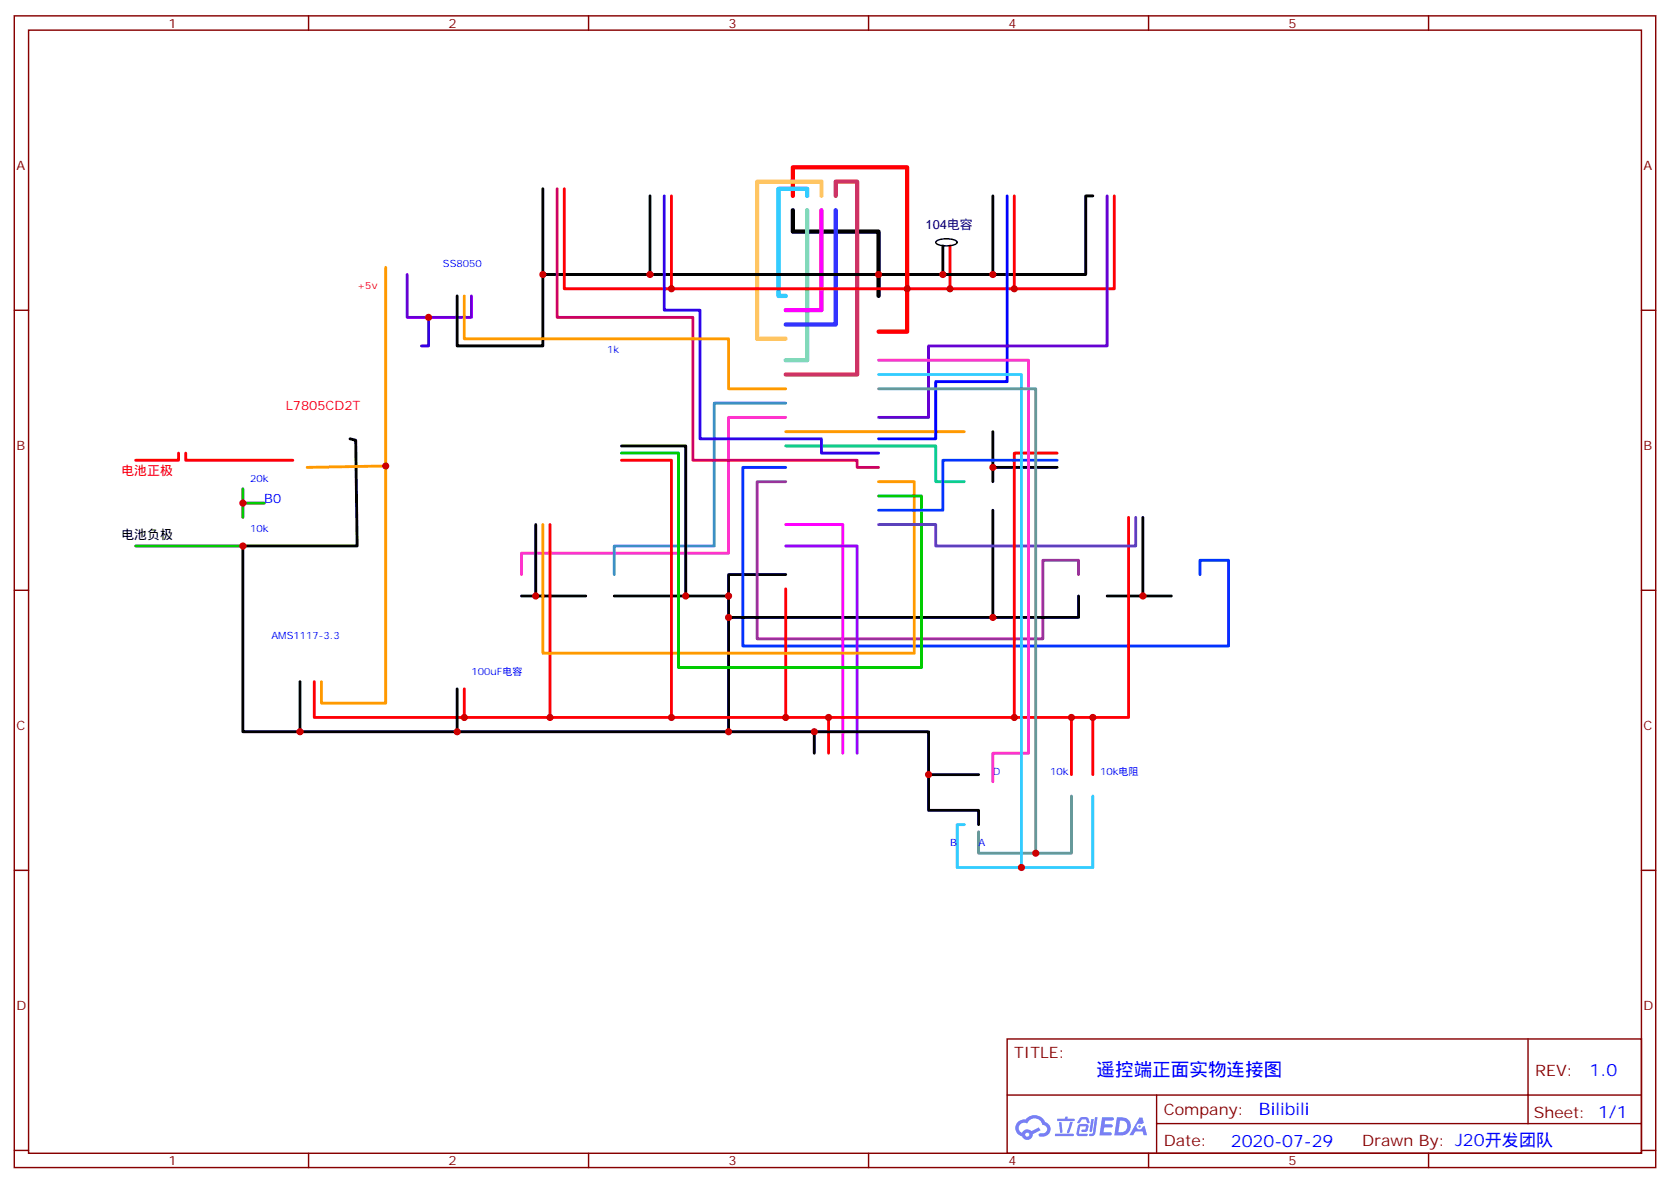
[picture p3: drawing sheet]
<svg xmlns="http://www.w3.org/2000/svg" width="412mm" height="292mm" viewBox="0 0 412 292" stroke-linecap="round" stroke-linejoin="round" font-family="sans-serif">
<g fill="none" stroke="#870000" stroke-width=".35">
<path d="M3.5 3.9h405.4v284.4h-405.4zM7.1 7.4h398.2v277.3h-398.2zM76.2 3.9v3.5M145.3 3.9v3.5M214.5 3.9v3.5M283.6 3.9v3.5M352.8 3.9v3.5M3.5 76.6h3.6M405.3 76.6h3.6M3.5 145.7h3.6M405.3 145.7h3.6M3.5 214.9h3.6"/>
<path d="M405.3 214.9h3.6M248.7 256.5h156.6v28.2h-156.6zM377.3 256.5v20.9M248.7 270.4h156.5M285.6 277.4h119.6M285.6 270.4v14.1M3.5 284h3.6M76.2 284.7v3.6M145.3 284.7v3.6M214.5 284.7v3.6M283.6 284.7v3.6M352.8 284.7v3.6"/>
<path d="M405.3 284h3.6"/>
</g>
<g fill="#5487ff">
<path d="M272.1 275.8h2.3a.47 .47 0 0 1 .5 .1 .47 .47 0 0 1 .1 .5l-.3 .2h-1.8l-.1 1h1.8a.39 .39 0 0 1 .2 .5 .39 .39 0 0 1-.4 .3h-1.7l-.2 1.1h1.4a.46 .46 0 0 1 .5 .1 .46 .46 0 0 1 .1 .5l-.4 .2h-2.6z"/>
<path d="M281.4 275.9h.7l.4 1.3-.7 .3a.74 .74 0 0 0-1.1 .3 .74 .74 0 0 0 .5 1.1 .74 .74 0 0 0 .9-.7l.5-.3 .7 2.4h-.9l-.2-1h-1.9l-.5 1h-.9z"/>
<path d="M269.5 276.3h.6l-.4 2.9a.31 .31 0 0 1-.3 .3 .31 .31 0 0 1-.3-.3z"/>
<path d="M270.4 275.8h.6l-.5 4a.89 .89 0 0 1-.7 .7 .89 .89 0 0 1-.9-.3l.2-.3h.6l.2-.2z"/>
<path d="M266.8 276l.6-.2 1.2 .1 .5 1.3-.6 .1-.4-.9-1 .1a.95 .95 0 0 1-1 .8l-.1-.2z"/>
<path d="M266.4 277.7l.5-.2h1.3a.89 .89 0 0 1 .4 1.5l-.3 .4-1 .1a.29 .29 0 0 1-.3-.4 .29 .29 0 0 1 .3-.2h.7l.2-.8h-1.4l-.4 1.8h1.9a.29 .29 0 0 1 .3 .3 .29 .29 0 0 1-.3 .3h-2l-.4-.3-.1-.5 .3-1.6z"/>
<path d="M260.5 279.9h4.4a.3 .3 0 0 1 .3 .3 .3 .3 0 0 1-.3 .3h-4.3z"/>
<path d="M264.3 277h.6l-.5 1.6a1.02 1.02 0 0 1-.7 1.2l-.2-.3z"/>
<path d="M261.5 277h.6l.3 2.4-.3 .3-.3-.2z"/>
<path d="M261.1 276.2h1.9l.2-.5h.5l-.1 .5h1.5a.29 .29 0 0 1 .3 .3 .29 .29 0 0 1-.3 .3h-3.9z"/>
<path d="M275.8 275.9l-.6 4.4h1.4a2.27 2.27 0 0 0 2.7-2.3 2.27 2.27 0 0 0-2.7-2.1zM276.6 276.6a1.5 1.5 0 0 1 1.8 1.6 1.5 1.5 0 0 1-1.9 1.3h-.3z"/>
<path d="M251.4 277a2.09 2.09 0 0 0 1 3.5 1.37 1.37 0 0 0 1.5 .9 1.37 1.37 0 0 0 1.1-1.4l2-1-.5-.7-1.8 1a1.4 1.4 0 0 0-2.3 .4 1.32 1.32 0 0 1-.6-1.9 1.32 1.32 0 0 1 1.9-.4 2.02 2.02 0 0 1 2-1.3 2.02 2.02 0 0 1 1.8 1.7 1.09 1.09 0 0 1 1.1 1.3 1.09 1.09 0 0 1-1.6 .7 .41 .41 0 0 0-.5 .3 .41 .41 0 0 0 .4 .5 1.89 1.89 0 0 0 2.4-1.2 1.89 1.89 0 0 0-1.2-2.4 2.84 2.84 0 0 0-4.8-.6l-1.2 .1zM253.2 280.1a.52 .52 0 0 1 1 0 .52 .52 0 0 1-1 0z"/>
<circle cx="281.4" cy="278.1" r=".28"/>
</g>
<g fill="none" stroke="#f00" stroke-width=".71">
<path d="M139.3 46.6v24.7h95.3v-10.6M165.8 48.4v22.9M250.5 48.4v22.9M275.2 48.4v22.9h-40.6M44.1 111.9v1.7h-10.6M45.9 111.9v1.7h26.4M153.5 113.6h12.3v63.5M261.1 111.9h-10.6v65.2M135.8 129.5v47.6h58.2M278.7 127.7v49.4h-74.1M194 145.4v31.7h10.6v8.8M77.6 168.3v8.8h58.2"/>
<path d="M114.7 170.1v7M264.6 177.1v14.1M269.9 177.1v14.1"/>
</g>
<g fill="none" stroke="#000" stroke-width=".71">
<path d="M134.1 46.6v21.2h98.7v-7.1M160.5 48.4v19.4M245.2 48.4v19.4M269.9 48.4h-1.8v19.4h-35.3M134.1 67.8v17.6h-21.2v-12.3M86.4 108.3l1.4 .4 .4 26.1h-28.2v45.9h14.1M153.5 110.1h15.8v37M245.2 115.4h15.9M245.2 106.6v12.3M132.3 129.5v17.6M245.2 126v26.4M282.2 127.7v19.4"/>
<path d="M128.8 147.1h15.8M179.9 147.1v5.3h86.4v-5.3M179.9 152.4v28.3h21.2v5.2M194 141.9h-14.1v5.2h-28.2M273.4 147.1h15.9M74.1 168.3v12.4h105.8M112.9 170.1v10.6M201.1 180.7h28.2v19.4h12.4v3.5M229.3 191.2h12.4"/>
</g>
<path d="M231.2 59.6a5.3 5.3 0 0 1 5.1 0l.1 .2a2.71 2.71 0 0 1-2.7 .9l-1.3-.1a1.02 1.02 0 0 1-1.2-1z" fill="none" stroke="#000" stroke-width=".35"/>
<path d="M195.8 51.9v5.3h21.2v15.9" fill="none" stroke="#000" stroke-width="1.1"/>
<path d="M195.8 48.4v-7.1h28.2v40.6h-7" fill="none" stroke="#f00" stroke-width="1.1"/>
<path d="M199.3 51.9v37h-5.3" fill="none" stroke="#6c9" stroke-width="1.1"/>
<path d="M202.8 51.9v24.7h-8.8" fill="none" stroke="#f0f" stroke-width="1.1"/>
<path d="M206.4 51.9v28.2h-12.4" fill="none" stroke="#33f" stroke-width="1.1"/>
<path d="M202.8 48.4v-3.6h-15.8v38.8h7" fill="none" stroke="#fc6" stroke-width="1.1"/>
<path d="M199.3 48.4v-1.8h-7v26.5h1.7" fill="none" stroke="#0cf" stroke-width="1.1"/>
<path d="M206.4 48.4v-3.6h5.3v47.7h-17.7" fill="none" stroke="#c36" stroke-width="1.1"/>
<path d="M217 88.9h37v97h-8.8v7.1M194 103h-14.1v33.6h-51.1v5.3" fill="none" stroke="#f3c" stroke-width=".71"/>
<path d="M194 99.5h-17.6v35.3h-24.7v7.1" fill="none" stroke="#39c" stroke-width=".71"/>
<path d="M194 118.9h-7v38.8h70.5v-19.4h8.8v3.6" fill="none" stroke="#939" stroke-width=".71"/>
<path d="M194 115.4h-10.6v44.1h120v-21.2h-7.1v3.6" fill="none" stroke="#03f" stroke-width=".71"/>
<path d="M194 106.6h44.1" fill="none" stroke="#f60" stroke-width=".71"/>
<path d="M194 110.1h37.1v8.8h7" fill="none" stroke="#0c9" stroke-width=".71"/>
<path d="M194 129.5h14.1v56.4" fill="none" stroke="#f0f" stroke-width=".71"/>
<path d="M194 134.8h17.7v51.1" fill="none" stroke="#90f" stroke-width=".71"/>
<path d="M95.2 66v107.6h-15.8v-5.3M114.7 73.1v10.5h65.2v12.4h14.1M95.2 115l-19.4 .4M217 118.9h8.8v42.4h-91.7v-31.8" fill="none" stroke="#f90" stroke-width=".71"/>
<path d="M153.5 111.9h14.1v52.9h59.9v-42.4h-10.5" fill="none" stroke="#0c0" stroke-width=".71"/>
<path d="M280.5 127.7v7.1h-49.4v-5.3h-14.1" fill="none" stroke="#63c" stroke-width=".71"/>
<path d="M261.1 113.6h-28.3v12.4h-15.8" fill="none" stroke="#06f" stroke-width=".71"/>
<path d="M137.6 46.6v31.8h33.5v35.2h40.6v1.8h5.3" fill="none" stroke="#c06" stroke-width=".71"/>
<path d="M164 48.4v28.2h8.9v31.7h29.9v3.6h14.2" fill="none" stroke="#30f" stroke-width=".71"/>
<path d="M248.7 48.4v45.8h-17.6v14.1h-14.1" fill="none" stroke="#00f" stroke-width=".71"/>
<path d="M273.4 48.4v37h-44.1v17.6h-12.3" fill="none" stroke="#60c" stroke-width=".71"/>
<path d="M217 92.5h35.2v121.7M269.9 196.5v17.7h-33.5v-10.6h1.7" fill="none" stroke="#3cf" stroke-width=".71"/>
<path d="M217 96h38.8v114.6M264.6 196.5v14.1h-22.9v-5.2" fill="none" stroke="#699" stroke-width=".71"/>
<path d="M100.5 67.8v10.6h15.9v-5.3" fill="none" stroke="#60f" stroke-width=".71"/>
<path d="M33.5 134.8h26.5M60 120.7v7M60 124.2h5.3" fill="none" stroke="#008700" stroke-width=".71"/>
<path d="M105.8 78.4v7h-1.7" fill="none" stroke="#30c" stroke-width=".71"/>
<g fill="#c00">
<circle cx="105.8" cy="78.4" r=".88"/>
<circle cx="95.3" cy="115" r=".88"/>
<circle cx="60" cy="134.8" r=".88"/>
<circle cx="112.9" cy="180.7" r=".88"/>
<circle cx="134.1" cy="67.8" r=".88"/>
<circle cx="179.9" cy="180.7" r=".88"/>
<circle cx="264.6" cy="177.1" r=".88"/>
<circle cx="269.9" cy="177.1" r=".88"/>
<circle cx="250.5" cy="71.3" r=".88"/>
<circle cx="165.8" cy="71.3" r=".88"/>
<circle cx="234.6" cy="71.3" r=".88"/>
<circle cx="232.8" cy="67.8" r=".88"/>
<circle cx="250.5" cy="177.1" r=".88"/>
<circle cx="204.6" cy="177.1" r=".88"/>
<circle cx="165.8" cy="177.1" r=".88"/>
<circle cx="194" cy="177.1" r=".88"/>
<circle cx="245.2" cy="152.4" r=".88"/>
<circle cx="217" cy="67.8" r=".88"/>
<circle cx="224" cy="71.3" r=".88"/>
<circle cx="179.9" cy="147.1" r=".88"/>
<circle cx="179.9" cy="152.4" r=".88"/>
<circle cx="132.3" cy="147.1" r=".88"/>
<circle cx="169.3" cy="147.1" r=".88"/>
<circle cx="282.2" cy="147.1" r=".88"/>
<circle cx="245.2" cy="115.4" r=".88"/>
<circle cx="160.5" cy="67.8" r=".88"/>
<circle cx="245.2" cy="67.8" r=".88"/>
<circle cx="201.1" cy="180.7" r=".88"/>
<circle cx="229.3" cy="191.2" r=".88"/>
<circle cx="252.2" cy="214.2" r=".88"/>
<circle cx="135.8" cy="177.1" r=".88"/>
<circle cx="114.7" cy="177.1" r=".88"/>
<circle cx="255.8" cy="210.6" r=".88"/>
<circle cx="74.1" cy="180.7" r=".88"/>
<circle cx="60" cy="124.2" r=".88"/>
</g>
<text font-size="4.6" fill="#00f" x="270.8" y="265.5">遥控端正面实物连接图</text>
<g font-size="4.2" fill="#00f">
<text x="392.5" y="265.8">1.0</text>
<text x="310.9" y="275.3">Bilibili</text>
<text x="304" y="283.1">2020-07-29</text>
</g>
<g font-size="3.9" fill="#800">
<text x="250.5" y="261.1">TITLE:</text>
<text x="379.1" y="265.8">REV:</text>
<text x="287.4" y="275.3">Company:</text>
<text x="378.7" y="275.9">Sheet: 1/1</text>
<text x="287.4" y="283">Date:</text>
<text x="336.4" y="283.1">Drawn By: J20开发团队</text>
</g>
<g font-size="3.2" fill="#800">
<text x="41.6" y="6.9">1</text>
<text x="110.8" y="6.9">2</text>
<text x="179.9" y="6.9">3</text>
<text x="249.1" y="6.9">4</text>
<text x="318.2" y="6.9">5</text>
<text x="4.1" y="42">A</text>
<text x="405.9" y="42">A</text>
<text x="4.1" y="111.2">B</text>
<text x="405.9" y="111.2">B</text>
<text x="4.1" y="180.3">C</text>
<text x="405.9" y="180.3">C</text>
<text x="4.1" y="249.4">D</text>
<text x="405.9" y="249.4">D</text>
<text x="41.6" y="287.7">1</text>
<text x="110.8" y="287.7">2</text>
<text x="179.9" y="287.7">3</text>
<text x="249.1" y="287.7">4</text>
<text x="318.2" y="287.7">5</text>
</g>
<text font-size="3.2" fill="#000080" x="228.6" y="56.5">104电容</text>
<g font-size="3.2" fill="#f00">
<text x="70.6" y="101.3">L7805CD2T</text>
<text x="30" y="117.2">电池正极</text>
</g>
<text font-size="3.2" fill="#00f" x="65.3" y="124.2">B0</text>
<text font-size="3.2" x="30" y="133">电池负极</text>
<text font-size="2.5" fill="#f00" x="88.2" y="71.3">+5v</text>
<g font-size="2.5" fill="#00f">
<text x="109.4" y="66">SS8050</text>
<text x="149.9" y="87.2">1k</text>
<text x="61.7" y="118.9">20k</text>
<text x="61.7" y="131.3">10k</text>
<text x="67" y="157.7">AMS1117-3.3</text>
<text x="116.4" y="166.5">100uF电容</text>
<text x="245.2" y="191.2">D</text>
<text x="259.3" y="191.2">10k</text>
<text x="271.6" y="191.2">10k电阻</text>
<text x="234.6" y="208.9">B</text>
<text x="241.7" y="208.9">A</text>
</g>
</svg>
